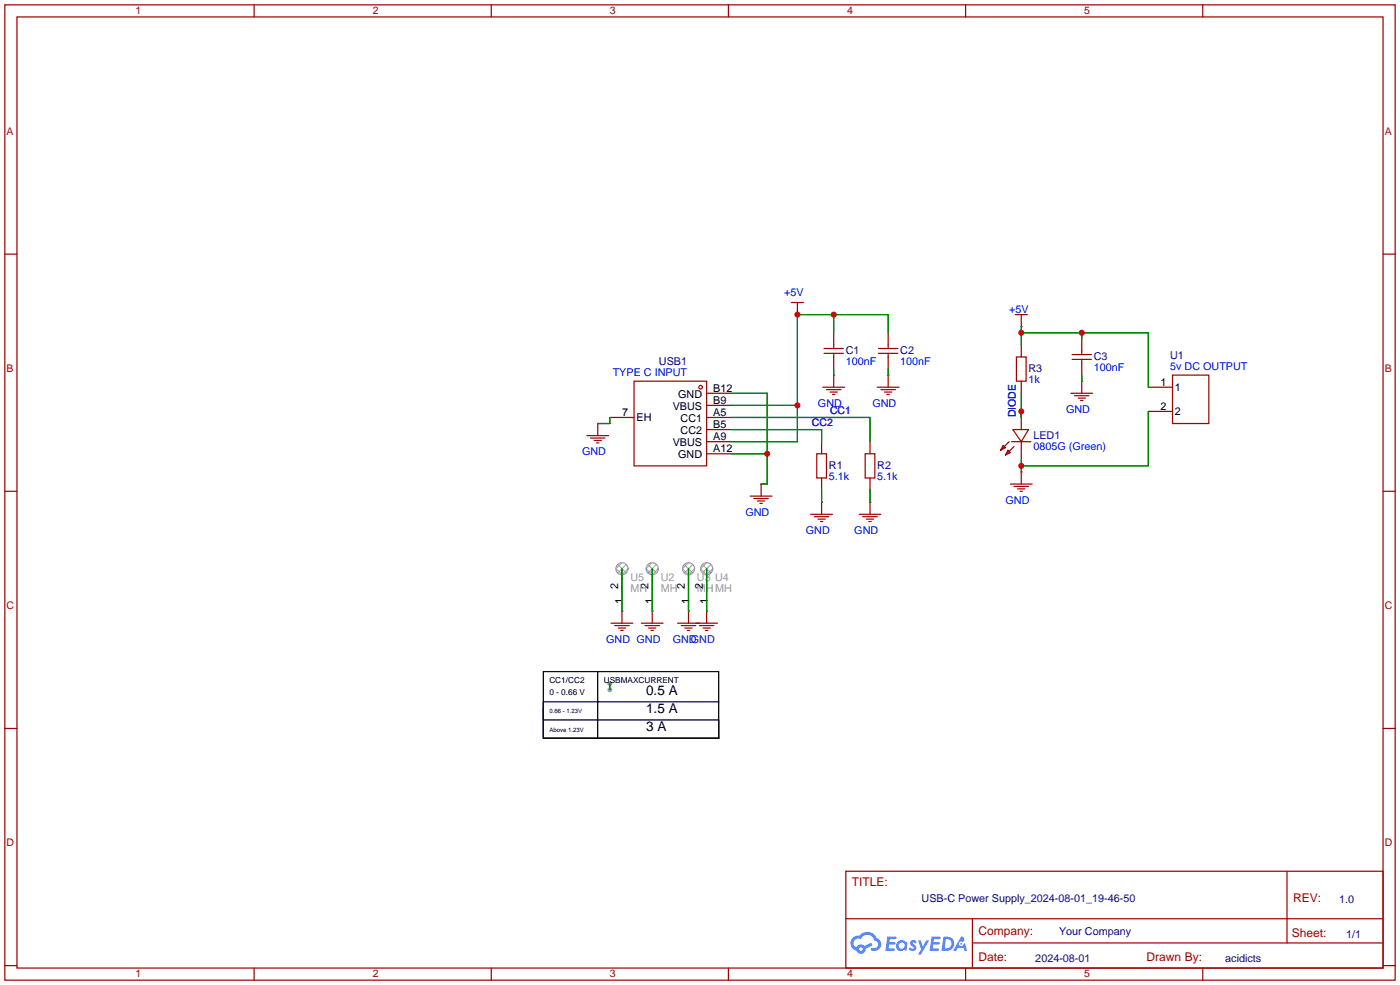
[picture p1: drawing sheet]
<svg xmlns="http://www.w3.org/2000/svg" width="294mm" height="207mm" viewBox="0 0 294 207" stroke-linecap="round" stroke-linejoin="round" font-family="sans-serif">
<g fill="#999">
<circle cx="128" cy="143.5" r=".51"/>
<circle cx="128" cy="144.8" r=".51"/>
</g>
<g fill="none" stroke="#a10000" stroke-width=".25">
<path d="M1 1h291.9v204.7h-291.9zM3.6 3.6h286.7v199.6h-286.7zM53.3 1v2.6M103.1 1v2.6M152.9 1v2.6M202.7 1v2.6M252.5 1v2.6M1 53.3h2.6M290.3 53.3h2.6M1 103.1h2.6M290.3 103.1h2.6M1 152.9h2.6"/>
<path d="M290.3 152.9h2.6M177.5 182.9h112.8v20.3h-112.8zM177.6 192.8h112.6M204.1 197.9h86.1M204.1 192.8v10.2M270.2 182.9v15M1 202.7h2.6M53.3 203.2v2.5M103.1 203.2v2.5M152.9 203.2v2.5M202.7 203.2v2.5M252.5 203.2v2.5"/>
<path d="M290.3 202.7h2.6"/>
</g>
<g fill="#5487ff">
<path d="M191.2 197.5l.5-.2 .4 .1 .3 .3-.2 .4a.33 .33 0 0 0-.3-.3 .33 .33 0 0 0-.4 .1l.1 .1a.86 .86 0 0 1 .7 .7 .86 .86 0 0 1-.3 .8l-.7 .1-.6-.4 .4-.4 .5 .3 .2-.1v-.2a.88 .88 0 0 1-.6-1.3z"/>
<path d="M192.7 197.4h.6l.4 1.3 .8-1.3h.6l-1.8 3h-.6l.6-1.1z"/>
<path d="M186.3 196.6h1.6l.3 .1-.1 .4h-1.3l-.1 .6h1.1l.2 .3-.3 .3h-1.1l-.1 .8h1.2l.1 .2-.1 .2-1.8 .1z"/>
<path d="M195.6 196.6h1.6l.2 .1v.4h-1.3l-.1 .6h1.1l.2 .3-.3 .3h-1.1l-.1 .8h1.2l.1 .2-.1 .2-1.9 .1z"/>
<path d="M201.7 196.6h.5l.3 .9-.5 .2a.5 .5 0 0 0-.7 .2 .5 .5 0 0 0 .3 .7 .5 .5 0 0 0 .6-.4l.4-.2 .4 1.6h-.6l-.1-.7h-1.2l-.4 .7h-.6z"/>
<path d="M198 196.6l-.4 3h1a1.51 1.51 0 0 0 1.7-1.5 1.51 1.51 0 0 0-1.8-1.5zM198.6 197.1a1.02 1.02 0 0 1 1.1 1.2 1.02 1.02 0 0 1-1.4 .8z"/>
<path d="M188.5 197.6a1.11 1.11 0 0 0-.3 1.6 1.11 1.11 0 0 0 1.6 .2l.5 .2 .2-1.7-.4-.2a1.02 1.02 0 0 0-1.6-.1zM188.6 198.5a.67 .67 0 0 1 1.3 0 .67 .67 0 0 1-1.3 0z"/>
<path d="M179 196.9a1.58 1.58 0 0 0 .8 2.6 1.01 1.01 0 0 0 1.1 .7 1.01 1.01 0 0 0 .8-1.1l1.4-.7-.3-.5-1.3 .7a1.03 1.03 0 0 0-1.7 .3 1 1 0 0 1-.5-1.4 1 1 0 0 1 1.4-.3 1.49 1.49 0 0 1 1.5-1 1.49 1.49 0 0 1 1.4 1.2 .82 .82 0 0 1 .7 1.1 .82 .82 0 0 1-1.2 .5l-.3 .1v.3a1.4 1.4 0 0 0 2-.6 1.4 1.4 0 0 0-.8-1.9 2.19 2.19 0 0 0-3.7-.5l-.8 .1zM180.3 199.2a.4 .4 0 0 1 .8 0 .4 .4 0 0 1-.8 0z"/>
<circle cx="201.8" cy="198.1" r=".19"/>
</g>
<g fill="none" stroke="#870000" stroke-width=".25">
<path d="M167.4 66h.1M175 78.7h.1M175 69.9v2.5M175 74.9v2.6M186.4 78.7h.1M186.4 69.9v2.5M186.4 74.9v2.6M214.4 68.6h.1M214.4 72.4v2.5M227.1 71.1v2.6M227.1 76.2v2.5M125.5 88.9h.1"/>
<path d="M128 87.6h5.1M148.3 87.6h5.1M148.3 95.3h5.1M148.3 92.7h5.1M148.3 90.2h5.1M148.3 85.1h5.1M148.3 82.6h5.1M172.5 92.7v2.6M182.6 92.7v2.6M214.4 99.1h.1M214.4 80v2.6M214.4 86.4v3.8"/>
<path d="M214.4 92.7v3.8M227.1 80h.1M241 86.4h5.1M241 81.3h5.1M130.6 119.4v5.1M136.9 119.4v5.1M144.5 119.4v5.1M148.3 119.4v5.1M159.8 101.6h.1M172.5 105.4h.1M172.5 100.3v2.6M182.6 105.4h.1"/>
<path d="M182.6 100.3v2.6M130.6 128.3h.1M136.9 128.3h.1M144.5 128.3h.1M148.3 128.3h.1"/>
</g>
<g fill="none" stroke="#a10000" stroke-width=".25">
<path d="M166.1 63.5h2.6M167.4 63.5v2.5M173 74.2h4M173 73.2h4M175 72.4v.8M175 74.2v.7M175 78.7v2.6M184.4 74.2h4.1M184.4 73.2h4.1M186.4 72.4v.8M186.4 74.2v.7M186.4 78.7v2.6"/>
<path d="M213.1 66h2.5M213.4 74.9h2v5.1h-2zM214.4 66v2.6M225 75.4h4.1M225 74.4h4.1M227.1 73.7v.7M227.1 75.4v.8M246.1 78.7h7.6v10.2h-7.6zM123.2 91.4h4.6M124 91.9h3M124.7 92.5h1.5M125.2 93h.5"/>
<path d="M125.5 88.9v2.5M133.1 80h15.2v17.8h-15.2zM171.4 95.3h2.1v5h-2.1zM172.7 81.3h4.6M173.5 81.8h3M174.2 82.3h1.6M174.8 82.8h.5M181.6 95.3h2v5h-2zM184.1 81.3h4.6M184.9 81.8h3.1M185.7 82.3h1.5M186.2 82.8h.5"/>
<path d="M210.6 93.5l.5 .5-1 .5zM211.6 94.5l.5 .5-1 .5zM211.8 92.7l-1.7 1.8M212.3 92.7h4.1M212.6 90.2h3.3l-1.5 2.5zM212.9 93.7l-1.8 1.8M214.4 99.1v2.5M224.8 82.6h4.6M225.6 83.1h3M226.3 83.6h1.5M226.8 84.1h.5M227.1 80v2.6"/>
<path d="M157.5 104.1h4.6M158.2 104.6h3.1M159 105.2h1.5M159.5 105.7h.5M159.8 101.6v2.5M170.2 108h4.6M170.9 108.5h3.1M171.7 109h1.5M172.2 109.5h.5M172.5 105.4v2.6M180.3 108h4.6M181.1 108.5h3"/>
<path d="M181.9 109h1.5M182.4 109.5h.5M182.6 105.4v2.6M212.1 101.6h4.6M212.9 102.1h3M213.6 102.6h1.5M214.1 103.1h.5M128.3 130.8h4.5M129 131.3h3.1M129.8 131.8h1.5M130.3 132.3h.5M130.6 128.3v2.5"/>
<path d="M134.6 130.8h4.6M135.4 131.3h3M136.1 131.8h1.6M136.7 132.3h.5M136.9 128.3v2.5M142.2 130.8h8.4M143 131.3h3M143.8 131.8h1.5M144.3 132.3h.5M144.5 128.3v2.5M146.8 131.3h3.1M147.6 131.8h1.5"/>
<path d="M148.1 132.3h.5M148.3 128.3v2.5"/>
<circle cx="147.1" cy="81.3" r=".38"/>
</g>
<path d="M129.7 118.5l1.8 1.8M130.6 118.1l-1.3 1.3 1.3 1.3 1.2-1.3M131.5 118.5l-1.8 1.8M136 118.5l1.8 1.8M136.9 118.1l-1.3 1.3 1.3 1.3 1.3-1.3M137.8 118.5l-1.8 1.8M143.6 118.5l1.8 1.8M144.5 118.1l-1.2 1.3 1.2 1.3 1.3-1.3M145.4 118.5l-1.8 1.8M147.4 118.5l1.8 1.8M148.3 118.1l-1.2 1.3 1.2 1.3 1.3-1.3M149.2 118.5l-1.8 1.8" fill="none" stroke="#999" stroke-width=".21"/>
<g fill="none" stroke="#999" stroke-width=".25">
<circle cx="130.6" cy="119.4" r="1.27"/>
<circle cx="136.9" cy="119.4" r="1.27"/>
<circle cx="144.5" cy="119.4" r="1.27"/>
<circle cx="148.3" cy="119.4" r="1.27"/>
</g>
<path d="M114 141h36.9v13.9h-36.9zM125.5 141v13.9M150.9 147.3h-36.9v3.8h36.9v3.8h-36.9v-6.3" fill="none" stroke="#000" stroke-width=".25"/>
<g fill="none" stroke="#008700" stroke-width=".25">
<path d="M175 66v3.9M175 77.5v1.2M186.4 69.9v-3.9h-19v26.7h-14M186.4 77.5v1.2M214.4 68.6v3.8M214.4 69.9h26.6v11.4M227.1 69.9v1.2M227.1 78.7v1.3M128 87.6v1.3h-2.5M153.4 95.3h7.6M153.4 82.6h7.6v19h-1.2M153.4 85.1h14"/>
<path d="M153.4 90.2h19.1v2.5M153.4 87.6h29.2v5.1M214.4 82.6v5M214.4 96.5v2.6M241 86.4v11.4h-26.6M130.6 119.4v8.9M136.9 119.4v8.9M144.5 119.4v8.9M148.3 119.4v8.9M172.5 102.9v2.5M182.6 102.9v2.5M128 143.5v1.3"/>
</g>
<g fill="#c00">
<circle cx="161" cy="95.2" r=".63"/>
<circle cx="175" cy="66" r=".63"/>
<circle cx="167.4" cy="66" r=".63"/>
<circle cx="167.4" cy="85.1" r=".63"/>
<circle cx="214.4" cy="97.8" r=".63"/>
<circle cx="214.4" cy="86.4" r=".63"/>
<circle cx="214.4" cy="69.8" r=".63"/>
<circle cx="227.1" cy="69.8" r=".63"/>
</g>
<g font-size="2.8">
<text x="135.6" y="145.8">0.5 A</text>
<text x="135.6" y="149.6">1.5 A</text>
<text x="135.6" y="153.4">3 A</text>
</g>
<g font-size="2.5" fill="#a00000">
<text x="178.8" y="186">TITLE:</text>
<text x="271.4" y="189.3">REV:</text>
<text x="205.4" y="196.2">Company:</text>
<text x="271.2" y="196.6">Sheet:</text>
<text x="205.4" y="201.7">Date:</text>
<text x="240.7" y="201.8">Drawn By:</text>
</g>
<g font-size="2.3" fill="#00f">
<text x="164.6" y="62.1">+5V</text>
<text x="211.8" y="65.6">+5V</text>
<text x="177.5" y="76.6">100nF</text>
<text x="189" y="76.6">100nF</text>
<text x="229.6" y="77.9">100nF</text>
<text x="245.6" y="77.7">5v DC OUTPUT</text>
<text x="128.6" y="79">TYPE C INPUT</text>
<text x="215.9" y="80.4">1k</text>
<text x="171.7" y="85.4">GND</text>
<text x="183.1" y="85.4">GND</text>
<text x="223.8" y="86.7">GND</text>
<text x="122.2" y="95.6">GND</text>
<text x="216.9" y="94.4">0805G (Green)</text>
<text x="174" y="100.7">5.1k</text>
<text x="184.1" y="100.7">5.1k</text>
<text x="211.1" y="105.7">GND</text>
<text x="156.5" y="108.3">GND</text>
<text x="169.2" y="112.1">GND</text>
<text x="179.3" y="112.1">GND</text>
<text x="127.3" y="135">GND GND</text>
<text x="141.2" y="135">GND</text>
<text x="145" y="135">GND</text>
</g>
<g font-size="2.3" fill="#000080">
<text x="138.3" y="76.7">USB1</text>
<text x="177.5" y="74.3">C1</text>
<text x="189" y="74.3">C2</text>
<text x="229.6" y="75.6">C3</text>
<text x="245.6" y="75.3">U1</text>
<text x="215.9" y="78.1">R3</text>
<text x="216.9" y="92.1">LED1</text>
<text x="174" y="98.4">R1</text>
<text x="184.1" y="98.4">R2</text>
<text x="193.5" y="189.3">USB-C Power Supply_2024-08-01_19-46-50</text>
<text x="281.1" y="189.4">1.0</text>
<text x="222.3" y="196.3">Your Company</text>
<text x="282.6" y="196.9">1/1</text>
<text x="217.3" y="202">2024-08-01</text>
<text x="257.2" y="201.9">acidicts</text>
</g>
<g font-size="2.3">
<text x="142.4" y="83.5">GND</text>
<text x="149.7" y="82.2">B12</text>
<text x="243.6" y="81">1</text>
<text x="246.6" y="82">1</text>
<text x="130.6" y="87.3">7</text>
<text x="133.6" y="88.3">EH</text>
<text x="141.2" y="86">VBUS</text>
<text x="142.9" y="88.6">CC1</text>
<text x="149.7" y="87.3">A5</text>
<text x="149.7" y="89.9">B5</text>
<text x="149.7" y="84.8">B9</text>
<text x="243.6" y="86">2</text>
<text x="246.6" y="87.1">2</text>
<text x="141.2" y="93.7">VBUS</text>
<text x="142.9" y="91.1">CC2</text>
<text x="149.7" y="94.9">A12</text>
<text x="149.7" y="92.4">A9</text>
<text x="142.4" y="96.2">GND</text>
<text x="129.8" y="123.7" transform="rotate(-90 129.8 123.7)">2</text>
<text x="136.1" y="123.7" transform="rotate(-90 136.1 123.7)">2</text>
<text x="143.7" y="123.7" transform="rotate(-90 143.7 123.7)">2</text>
<text x="147.5" y="123.7" transform="rotate(-90 147.5 123.7)">2</text>
<text x="130.8" y="126.7" transform="rotate(-90 130.8 126.7)">1</text>
<text x="137.1" y="126.7" transform="rotate(-90 137.1 126.7)">1</text>
<text x="144.7" y="126.7" transform="rotate(-90 144.7 126.7)">1</text>
<text x="148.6" y="126.7" transform="rotate(-90 148.6 126.7)">1</text>
</g>
<g font-size="2.3" fill="#999">
<text x="132.3" y="121.9">U5</text>
<text x="132.3" y="124.2">MH</text>
<text x="138.7" y="121.9">U2</text>
<text x="138.7" y="124.2">MH</text>
<text x="146.3" y="121.9">U3 U4</text>
<text x="146.3" y="124.2">MHMH</text>
</g>
<g font-size="2.2" fill="#a00000">
<text x="28.4" y="3">1</text>
<text x="78.2" y="3">2</text>
<text x="128" y="3">3</text>
<text x="177.8" y="3">4</text>
<text x="227.6" y="3">5</text>
<text x="1.4" y="28.3">A</text>
<text x="290.7" y="28.3">A</text>
<text x="1.4" y="78">B</text>
<text x="290.7" y="78">B</text>
<text x="1.4" y="127.8">C</text>
<text x="290.7" y="127.8">C</text>
<text x="1.4" y="177.6">D</text>
<text x="290.7" y="177.6">D</text>
<text x="28.4" y="205.2">1</text>
<text x="78.2" y="205.2">2</text>
<text x="128" y="205.2">3</text>
<text x="177.8" y="205.2">4</text>
<text x="227.6" y="205.2">5</text>
</g>
<g font-size="2.2" fill="#00f">
<text x="170.4" y="89.5">CC2</text>
<text x="174.2" y="87">CC1</text>
<text x="213.2" y="87.6" transform="rotate(-90 213.2 87.6)">DIODE</text>
</g>
<g font-size="1.7">
<text x="115.3" y="143.4">CC1/CC2</text>
<text x="126.7" y="143.4">USBMAXCURRENT</text>
<text x="115.3" y="145.9">0 - 0.66 V</text>
</g>
<g font-size="1.3">
<text x="115.3" y="149.8">0.66 - 1.23V</text>
<text x="115.3" y="153.6">Above 1.23V</text>
</g>
</svg>
